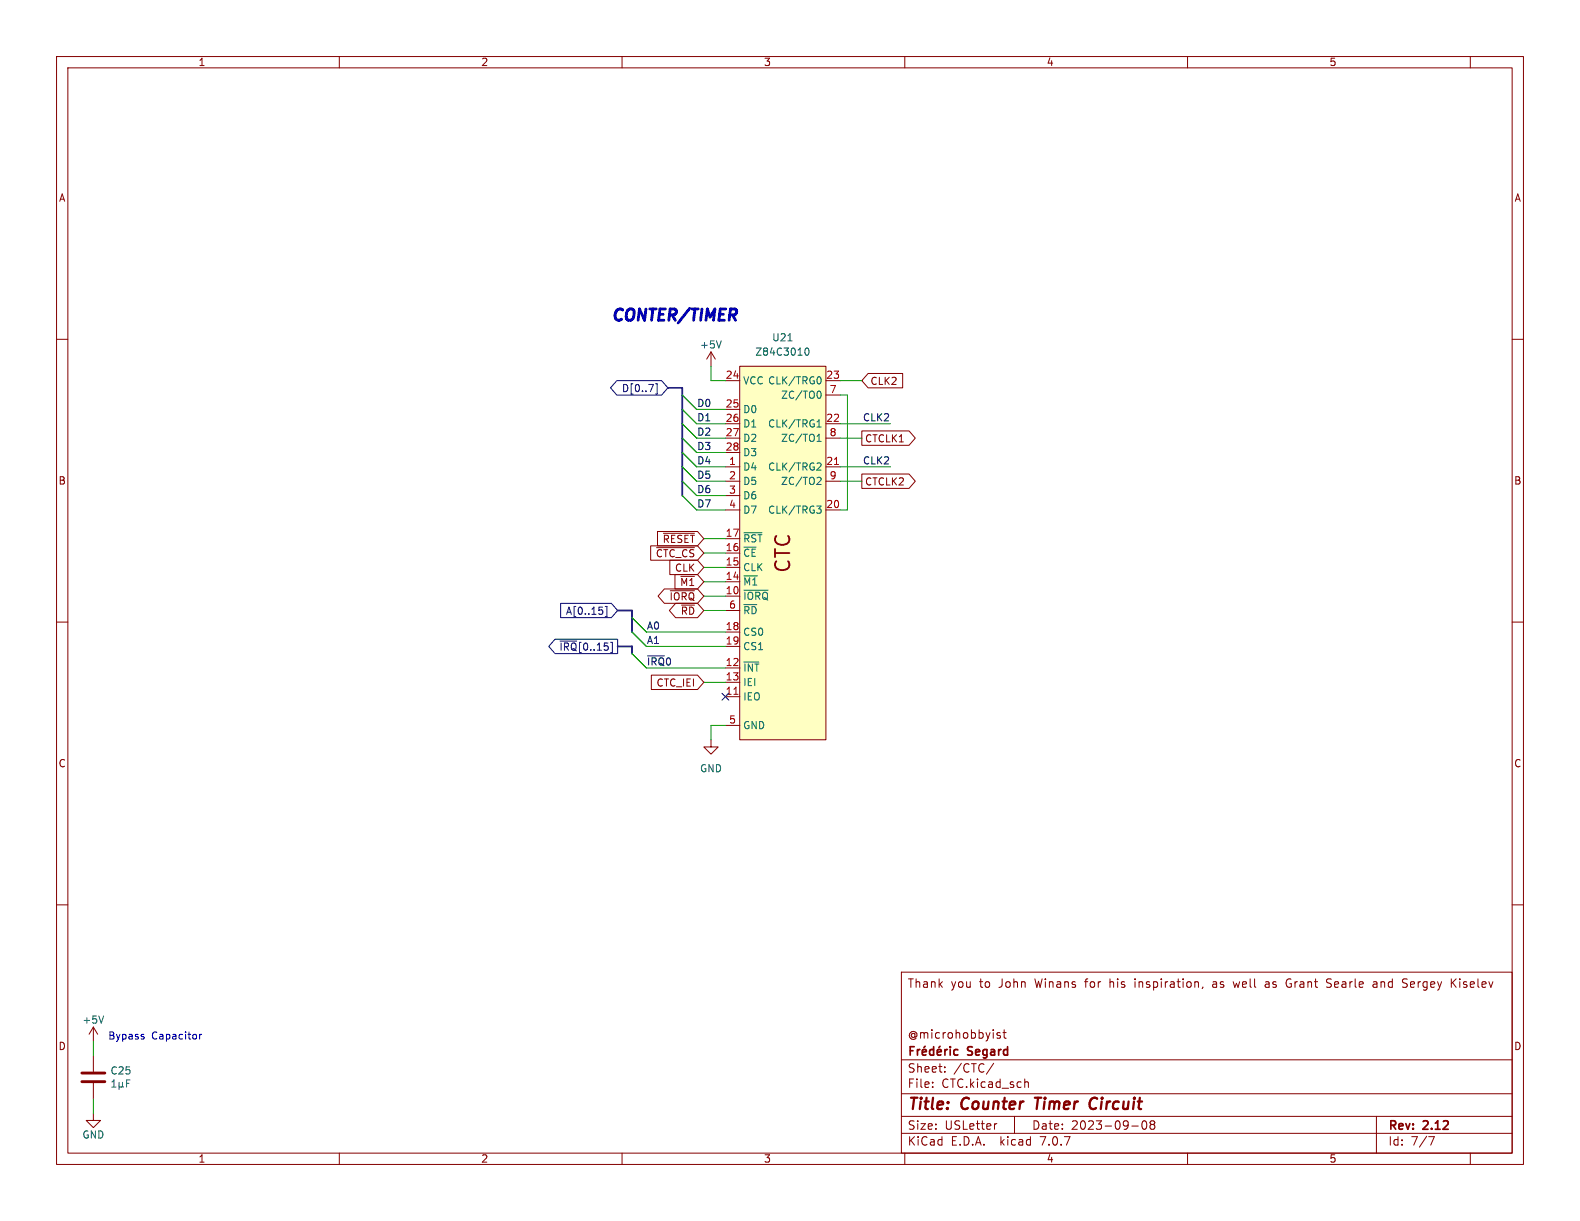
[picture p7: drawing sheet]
<svg xmlns="http://www.w3.org/2000/svg" width="279mm" height="216mm" viewBox="0 0 279 216" stroke-linecap="round" stroke-linejoin="round" font-family="sans-serif">
<g fill="none" stroke="#840000" stroke-width=".18">
<path d="M10 10h259.4v195.9h-259.4zM12 12h255.4v191.9h-255.4zM60 10v2M110 10v2M160 10v2M210 10v2M260 10v2M10 60h2M267.4 60h2M125.7 62.2l-.7 1.3M125.7 62.2v2.6M125.7 62.2l.8 1.3"/>
<path d="M128.3 74.9h2.5M128.3 67.3h2.5M128.3 72.4h2.5M128.3 77.5h2.5M130.8 64.8h15.2v66h-15.2zM146 74.9h2.6M146 67.3h2.6M146 77.5h2.6M146 69.9h2.6M152.4 76.2h8.3l1.2 1.3-1.2 1.2h-8.3zM153.5 66h6.1v2.6h-6.1l-1.1-1.3zM115.1 96.5h8.2l1.2 1.3-1.2 1.3h-8.2z"/>
<path d="M116.1 96.8h6.7M116.3 94h7l1.2 1.3-1.2 1.2h-7zM117.3 94.3h5.5M118.4 99.1h4.9l1.2 1.2-1.2 1.3h-4.9zM128.3 82.6h2.5M128.3 97.8h2.5M128.3 95.3h2.5M128.3 85.1h2.5M128.3 90.2h2.5M128.3 80h2.5M128.3 87.6h2.5M146 82.6h2.6"/>
<path d="M146 85.1h2.6M146 90.2h2.6M152.4 83.8h8.3l1.2 1.3-1.2 1.3h-8.3zM10 110h2M115.2 119.4h8.1l1.2 1.3-1.2 1.2h-8.1zM117.5 104.1h5.8l1.2 1.3-1.2 1.3h-5.8l-1.1-1.3zM118.5 104.5h4.3M119.4 101.6h3.9l1.2 1.3-1.2 1.2h-3.9zM119.5 106.7h3.8l1.2 1.3-1.2 1.2h-3.8l-1.1-1.2zM128.3 105.4h2.5M128.3 118.1h2.5M128.3 102.9h2.5"/>
<path d="M128.3 100.3h2.5M128.3 111.8h2.5M128.3 114.3h2.5M128.3 108h2.5M267.4 110h2M125.7 130.8v1.3h1.3l-1.3 1.3-1.2-1.3h1.2M128.3 123.2h2.5M128.3 120.7h2.5M128.3 128.3h2.5M10 160h2M267.4 160h2M159.4 171.9h108v32h-108z"/>
<path d="M200.7 173.1v.1M200.7 173.6v1M212.7 174.5l-.1 .3M214.9 173.6l-.4 .1M215 174h-.4a.29 .29 0 0 0-.2 .3 .29 .29 0 0 0 .2 .3h.4M218.1 173.6l.3 1 .2-.7M223.8 173.7h.6M224.3 174h-.4a.29 .29 0 0 0-.2 .3 .29 .29 0 0 0 .2 .3h.4M227.7 174.5h.6M228.1 173.9h.3M228.1 173.1l-.4 .1M234.6 173.7l.7 .2 .1 .4-.3 .3-.5-.1"/>
<path d="M235.4 173.2l-.5-.1-.3 .1M242.9 173.7h.5l.1 .9M243.5 173.9l-.5 .1a.29 .29 0 0 0-.2 .3 .29 .29 0 0 0 .2 .3l.5-.1M248.3 173.8l.4 .1 .2 .4-.3 .3h-.4M248.3 173.1l.6 .1M256.9 173.7l.6 .9M257.5 173.1l-.9 .8M16.5 196.9v1.2h1.3l-1.3 1.3-1.3-1.3h1.3M16.5 181.6l-.8 1.3M16.5 181.6v2.6M16.5 186.7v2.8M16.5 191.5v2.8"/>
<path d="M16.5 181.6l.8 1.3M159.4 197.4h108M159.4 193.4h108M159.4 187.4h108M164.9 192.1v.2M164.9 191.4v.1M167.1 189.4v.2M167.1 188.7v.1M175.7 188l-1.3 1.9M176.3 198.7l-.3 .1M176.9 182.7l-.4-.1-.2 .2 .1 .2 .5 .2v.3h-.6M177.4 182.6h.5"/>
<path d="M177.6 182.1v1.3l.3 .2M179.4 197.4v3M181.2 191.4l.2-.1 .4 .1 .1 .9M200.1 199.1h1.2M202.1 198.3l.2-.1a.81 .81 0 0 1 .6 .6 .81 .81 0 0 1-.3 .8l-.2 .1a.81 .81 0 0 1-.3-1.4zM203.6 198.8l-.2-.3 .2-.3 .5 .1 .1 .2-.3 .3M203.6 198.8l-.2 .3v.3l.2 .3 .5-.1 .1-.2-.1-.4-.2-.2M203.6 198.8h.3M243.4 197.4v6.5M60 203.9v2M110 203.9v2M159.4 200.4h108"/>
<path d="M160 203.9v2M210 203.9v2M252.6 201h1l-.6 1.5M260 203.9v2"/>
</g>
<path d="M183 194.1h1.1M183.6 194.1l-.3 2M192.7 195.6a.63 .63 0 0 0 1 .4M193.7 194.1a.88 .88 0 0 0-1 .9" fill="none" stroke="#840000" stroke-width=".4"/>
<g fill="none" stroke="#840000" stroke-width=".3">
<path d="M161 185.8h.5M161.7 185.1h-.7v1.5M162.2 185.6v1M162.7 185.6h-.3l-.2 .3M163.1 186.1l.7-.2-.1-.3h-.4l-.2 .2 .1 .7h.5M163.6 185l-.2 .2M165.1 185.6h-.4l-.3 .3v.4l.1 .2h.6M165.1 185.1v1.5M165.7 186.1l.8-.2-.1-.3h-.4l-.3 .2 .1 .7h.6M166.2 185l-.2 .2M167.1 185.6v1M167.5 185.6h-.3l-.1 .3"/>
<path d="M168 185.1v.1M168 185.6v1M169.4 185.6h-.4l-.3 .3v.4l.1 .2h.6"/>
</g>
<g fill="none" stroke="#006464" stroke-width=".18">
<path d="M127.5 60.3l-.4 1.2M139.3 60.3h.8M142.5 61.7l.1-.2a.68 .68 0 0 1 .5 .7 .68 .68 0 0 1-.5 .6l-.1-.1-.2-.4zM144.5 75.5h.7M144.5 77.1l.3-.3v1.2M144.5 78h.7M144.6 74.5l.2-.3v1.3M144.8 69.2a.68 .68 0 0 1 .4 .6 .68 .68 0 0 1-.4 .6M144.9 66.6a.79 .79 0 0 1 0 1.3M131.5 94.2h3.2M144.4 89.5h.8l-.4 .5 .3 .1 .1 .4-.2 .2h-.4M144.7 81.9h.4l.1 .3-.8 .9h.8"/>
<path d="M144.7 84.4l.4 .1 .1 .3-.8 .9h.8M131.5 104.4h4.3M131.5 117.1h2.7M18.3 179.6l-.4 1.3M19.8 192.2h.7M19.8 191.3l.3-.3v1.2M21.1 192l.1 .2h.3l.2-.2M21.1 191.4v1.2M21.7 192l.1 .2M21.7 191.4v.6M22.4 191.6h.4M23 191h-.6v1.2"/>
</g>
<path d="M130.8 64.8h15.2v66h-15.2z" fill="#ffffc2" stroke="#ffffc2" stroke-width=".18"/>
<path d="M147.6 82.1h.7M129.8 122.8h.7" fill="none" stroke="#a90000" stroke-width=".18"/>
<path d="M14.5 191.3h4M14.5 189.7h4" fill="none" stroke="#840000" stroke-width=".51"/>
<path d="M109.1 67.3h7.9l1.1 1.3-1.1 1.3h-7.9l-1.1-1.3zM115.9 67.9h.3v1.8h-.3M98.1 113h11.1v2.6h-11.1l-1.1-1.3zM99 113.3h3M99.2 106.7h8.9l1.1 1.3-1.1 1.2h-8.9zM106.5 108v.5M107 107.2h.3v1.8h-.3M127.7 122.6l1.2 1.2M128.9 122.6l-1.2 1.2" fill="none" stroke="#000084" stroke-width=".18"/>
<path d="M114.5 116h3" fill="none" stroke="#0f0f0f" stroke-width=".18"/>
<path d="M25.3 183.3l.2 .2-.2 .2M25.3 182.9l.1 .1M35.3 182.9v.8M35.7 182.9l-.4 .2" fill="none" stroke="#0000c2" stroke-width=".18"/>
<path d="M118.1 68.6h2.5v19M109.2 108h2.6v3.8M109.2 114.3h2.6v1.3" fill="none" stroke="#000084" stroke-width=".3"/>
<g fill="none" stroke="#009600" stroke-width=".18">
<path d="M120.6 77.5l2.6 2.5h5.1M120.6 72.4l2.6 2.5h5.1M120.6 74.9l2.6 2.6h5.1M120.6 69.9l2.6 2.5h5.1M125.7 64.8v2.5h2.6M148.6 67.3h3.8M148.6 74.9h8.9M148.6 77.5h3.8M148.6 69.9h1.3v20.3h-1.3M120.6 85.1l2.6 2.5h5.1M120.6 82.6l2.6 2.5h5.1M120.6 80l2.6 2.6h5.1"/>
<path d="M120.6 87.6l2.6 2.6h5.1M124.5 97.8h3.8M124.5 95.3h3.8M148.6 85.1h3.8M148.6 82.6h8.9M111.8 109.2l2.5 2.6h14M111.8 111.8l2.5 2.5h14M111.8 115.6l2.5 2.5h14M124.5 102.9h3.8M124.5 105.4h3.8M124.5 108h3.8M124.5 100.3h3.8"/>
<path d="M124.5 120.7h3.8M128.3 128.3h-2.6v2.5M16.5 184.2v2.5M16.5 194.3v2.6"/>
</g>
<text font-size="3.5" fill="#840000" x="140.2" y="101.5" transform="rotate(-90 140.2 101.5)">CTC</text>
<text font-size="2.8" fill="#0000c2" x="107.9" y="56.9">CONTER/TIMER</text>
<g font-size="2.8" fill="#840000">
<text x="160.4" y="196.8">Title:</text>
<text x="170.1" y="196.8">Counter</text>
<text x="183.9" y="196.8">Timer</text>
<text x="194.3" y="196.8">Circuit</text>
</g>
<g font-size="2.1" fill="#840000">
<text x="160.4" y="174.9">Thank</text>
<text x="168.1" y="174.9">you</text>
<text x="173.3" y="174.9">to</text>
<text x="176.8" y="174.9">John</text>
<text x="183.3" y="174.9">Winans</text>
<text x="192.3" y="174.9">for</text>
<text x="196.8" y="174.9">his</text>
<text x="201.4" y="174.9">inspiration,</text>
<text x="215.3" y="174.9">as</text>
<text x="219.2" y="174.9">well</text>
<text x="224.9" y="174.9">as</text>
<text x="228.8" y="174.9">Grant</text>
<text x="236.1" y="174.9">Searle</text>
<text x="244.4" y="174.9">and</text>
<text x="249.8" y="174.9">Sergey</text>
<text x="258.5" y="174.9">Kiselev</text>
<text x="160.4" y="183.9">@microhobbyist</text>
<text x="160.4" y="189.9">Sheet:</text>
<text x="168.6" y="189.9">/CTC/</text>
<text x="171.2" y="187.1">Segard</text>
<text x="160.4" y="192.6">File:</text>
<text x="166.5" y="192.6">CTC.kicad_sch</text>
<text x="160.4" y="202.8">KiCad</text>
<text x="160.4" y="200">Size:</text>
<text x="167.1" y="200">USLetter</text>
<text x="168.1" y="202.8">E.D.A.</text>
<text x="177" y="202.8">kicad</text>
<text x="182.4" y="200">Date:</text>
<text x="184.2" y="202.8">7.0.7</text>
<text x="189.4" y="200">2023-09-08</text>
<text x="245.4" y="200.2">Rev:</text>
<text x="245.4" y="202.8">Id:</text>
<text x="249.5" y="202.8">7/7</text>
<text x="251.8" y="200.2">2.12</text>
</g>
<g font-size="1.8" fill="#840000">
<text x="35" y="11.9">1</text>
<text x="85" y="11.9">2</text>
<text x="135" y="11.9">3</text>
<text x="185" y="11.9">4</text>
<text x="235" y="11.9">5</text>
<text x="10.3" y="35.9">A</text>
<text x="267.7" y="35.9">A</text>
<text x="153.8" y="68.3">CLK2</text>
<text x="152.9" y="78.4">CTCLK1</text>
<text x="10.3" y="85.9">B</text>
<text x="152.9" y="86">CTCLK2</text>
<text x="267.7" y="85.9">B</text>
<text x="115.9" y="98.7">~{CTC_CS}</text>
<text x="117.1" y="96.2">~{RESET}</text>
<text x="119.3" y="101.3">CLK</text>
<text x="118.3" y="106.4">~{IORQ}</text>
<text x="120.2" y="103.8">~{M1}</text>
<text x="120.3" y="108.9">~{RD}</text>
<text x="116" y="121.6">CTC_IEI</text>
<text x="10.3" y="135.9">C</text>
<text x="267.7" y="135.9">C</text>
<text x="10.3" y="185.9">D</text>
<text x="267.7" y="185.9">D</text>
<text x="35" y="205.8">1</text>
<text x="85" y="205.8">2</text>
<text x="135" y="205.8">3</text>
<text x="185" y="205.8">4</text>
<text x="235" y="205.8">5</text>
</g>
<g font-size="1.8" fill="#006464">
<text x="123.7" y="61.8">+5V</text>
<text x="133.5" y="63.1">Z84C3010</text>
<text x="136.5" y="60.6">U21</text>
<text x="131.3" y="68.2">VCC CLK/TRG0</text>
<text x="138" y="70.7">ZC/TO0</text>
<text x="131.3" y="73.3">D0</text>
<text x="131.3" y="75.8">D1</text>
<text x="135.7" y="75.8">CLK/TRG1</text>
<text x="131.3" y="83.4">D4</text>
<text x="131.3" y="78.3">D2</text>
<text x="131.3" y="80.9">D3</text>
<text x="135.7" y="83.4">CLK/TRG2</text>
<text x="138" y="78.3">ZC/TO1</text>
<text x="131.3" y="86">D5</text>
<text x="131.3" y="88.5">D6</text>
<text x="138" y="86">ZC/TO2</text>
<text x="131.3" y="91">D7</text>
<text x="135.7" y="91">CLK/TRG3</text>
<text x="131.3" y="101.2">CLK</text>
<text x="131.3" y="98.7">~{CE}</text>
<text x="131.3" y="96.1">~{RST}</text>
<text x="131.3" y="106.3">~{IORQ}</text>
<text x="131.3" y="103.7">~{M1}</text>
<text x="131.3" y="112.6">CS0</text>
<text x="131.3" y="108.8">~{RD}</text>
<text x="131.3" y="119">~{INT}</text>
<text x="131.3" y="115.2">CS1</text>
<text x="131.3" y="124.1">IEO</text>
<text x="131.3" y="121.5">IEI</text>
<text x="131.3" y="129.1">GND</text>
<text x="123.7" y="136.8">GND</text>
<text x="14.5" y="181.2">+5V</text>
<text x="19.4" y="190.2">C25</text>
<text x="14.5" y="201.5">GND</text>
</g>
<g font-size="1.8" fill="#000084">
<text x="109.9" y="69.5">D[0..7]</text>
<text x="100" y="108.9">A[0..15]</text>
<text x="98.8" y="115.3">~{IRQ}[0..15]</text>
</g>
<g font-size="1.8" fill="#a90000">
<text x="128.2" y="67.1">24</text>
<text x="146" y="67.1">23</text>
<text x="146.6" y="69.6">7</text>
<text x="128.2" y="72.1">25</text>
<text x="128.2" y="74.7">26</text>
<text x="128.2" y="77.2">27</text>
<text x="146" y="74.7">22</text>
<text x="146.6" y="77.2">8</text>
<text x="128.2" y="79.8">28</text>
<text x="128.8" y="82.3">1</text>
<text x="146" y="82.3">21</text>
<text x="128.8" y="84.8">2</text>
<text x="128.8" y="87.4">3</text>
<text x="128.8" y="89.9">4</text>
<text x="146" y="89.9">20</text>
<text x="146.6" y="84.8">9</text>
<text x="128.2" y="95">17</text>
<text x="128.2" y="100.1">15</text>
<text x="128.2" y="97.5">16</text>
<text x="128.2" y="105.2">10</text>
<text x="128.2" y="102.6">14</text>
<text x="128.8" y="107.7">6</text>
<text x="128.2" y="111.5">18</text>
<text x="128.2" y="117.9">12</text>
<text x="128.2" y="114">19</text>
<text x="128.2" y="122.9">11</text>
<text x="128.2" y="120.4">13</text>
<text x="128.8" y="128">5</text>
</g>
<g font-size="1.8" fill="#0f0f0f">
<text x="123.2" y="74.6">D1</text>
<text x="123.2" y="77.1">D2</text>
<text x="123.2" y="72">D0</text>
<text x="152.5" y="74.6">CLK2</text>
<text x="123.2" y="82.2">D4</text>
<text x="123.2" y="79.7">D3</text>
<text x="152.5" y="82.2">CLK2</text>
<text x="123.2" y="87.3">D6</text>
<text x="123.2" y="89.8">D7</text>
<text x="123.2" y="84.7">D5</text>
<text x="114.3" y="111.4">A0</text>
<text x="114.3" y="114">A1</text>
<text x="114.3" y="117.8">~{IRQ}0</text>
</g>
<g font-size="1.8" fill="#0000c2">
<text x="19" y="183.9">Bypass</text>
<text x="26.8" y="183.9">Capacitor</text>
</g>
</svg>
